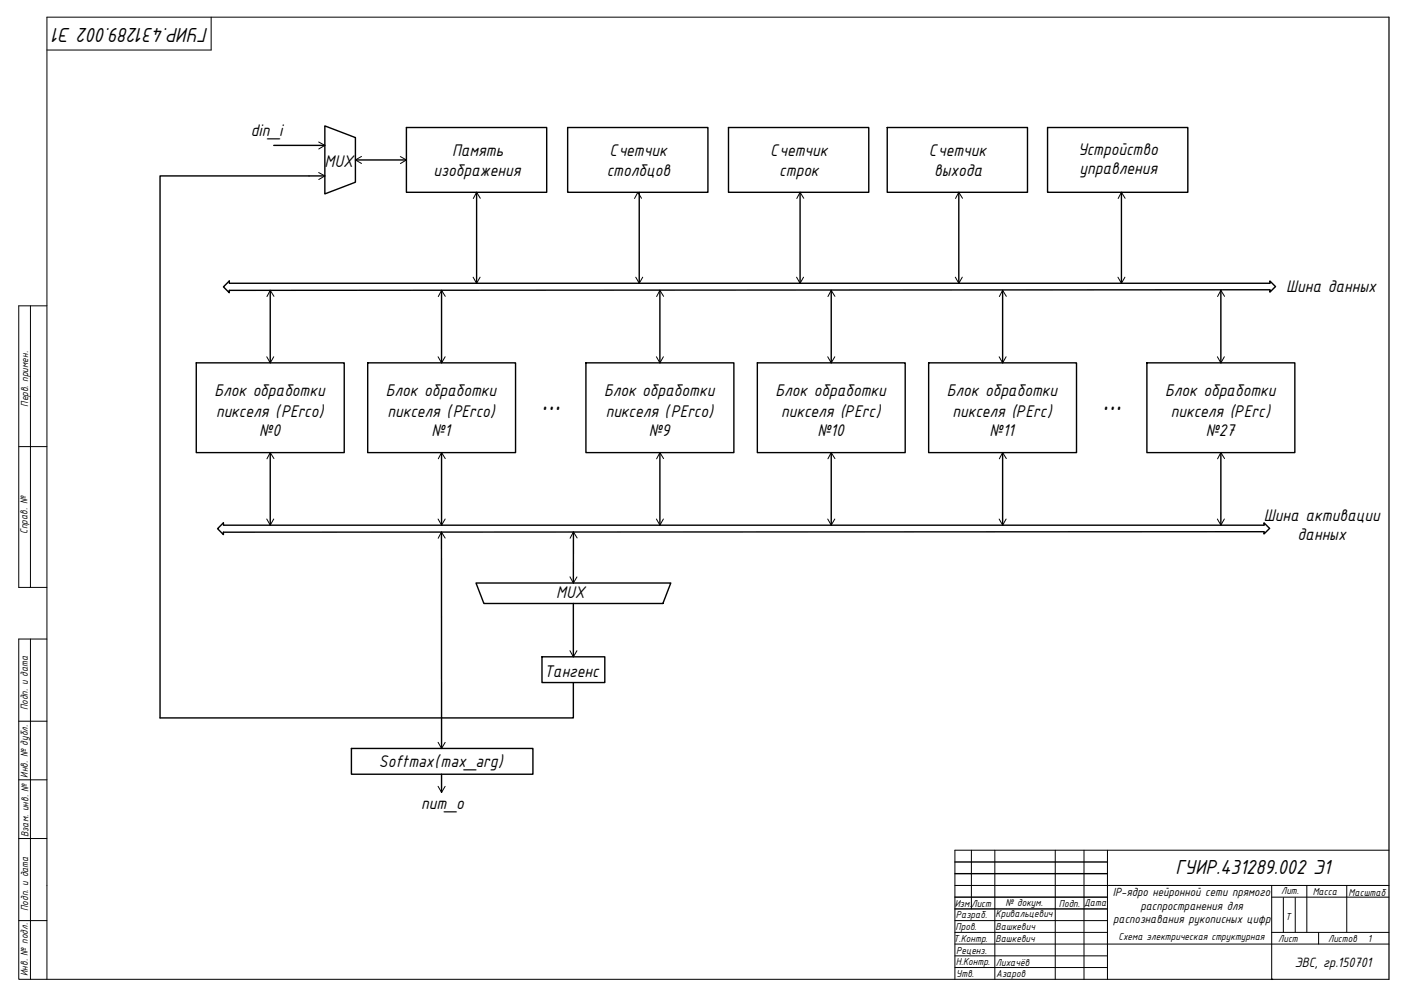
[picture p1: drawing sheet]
<svg xmlns="http://www.w3.org/2000/svg" width="594mm" height="420mm" viewBox="0 0 594 420" stroke-linecap="round" stroke-linejoin="round" font-family="sans-serif">
<g fill="none" stroke="#000" stroke-width=".42">
<path d="M89.5 7.3v13.9h-69.6M589 7.3h-569.1v407.9M12.9 129.7v119.3M19.9 129.7h-11.9v119.3h11.9M8 189.4h11.9M12.9 270.9v144.3M19.9 270.9h-11.9v144.3h581M8 305.8h11.9M8 330.6h11.9M8 355.5h11.9M404.9 375.4h184.1M411.9 360.5v24.9"/>
<path d="M421.9 360.5v54.7M447.5 360.5v54.7M459.7 360.5v54.7M469.6 360.5v54.7M539.2 375.4v39.8M554.1 375.4v19.9M571.1 375.4v19.9M589 360.5h-184.1v54.7M8 390.3h11.9M539.2 380.4h49.8M539.2 395.3h49.8M559.1 395.3v5"/>
<path d="M469.6 400.3h119.4"/>
</g>
<path d="M589 7.3v407.9" fill="none" stroke="#000" stroke-width=".51"/>
<path d="M404.9 395.3h64.7M404.9 390.3h64.7M544.2 380.6v14.7M549.2 380.6v14.7M404.9 400.3h64.7M404.9 410.2h64.7M404.9 405.3h64.7" fill="none" stroke="#000" stroke-width=".42"/>
<!-- layer: 0 -->
<circle cx="539.2" cy="415.2" r=".3" fill="#000"/>
<g fill="none" stroke="#000" stroke-width=".59">
<path d="M137.8 53.4l12.9 4.9v19l-12.9 4.9zM172.3 54.1h59.5v27.4h-59.5zM240.7 54.1h59.5v27.4h-59.5zM308.9 54.1h59.5v27.4h-59.5zM376.2 54.1h59.5v27.4h-59.5zM444.2 54.1h59.5v27.4h-59.5zM116.1 61.6h21.7M137.8 74.6h-69.9v229.8h175.2v-15M150.7 67.8h21.6M202.1 81.5v38.6M271.1 81.5v38.6M339.3 81.5v38.6"/>
<path d="M406.6 81.5v38.6M475.5 81.5v38.6M97.2 119.1v1h441.3v-1l2.4 2.4-2.4 2.4v-1l-441.3 .2v1l-2.5-2.5zM114.6 123.1v30.7M187.2 123.1v30.7M279.8 123.1v30.7M352.5 123.1v30.7M425.2 123.1v30.7M517.7 123.1v30.7M83.2 153.8h62.8v38.1h-62.8zM155.9 153.8h62.7v38.1h-62.7zM248.5 153.8h62.7v38.1h-62.7z"/>
<path d="M321.1 153.8h62.7v38.1h-62.7zM393.8 153.8h62.7v38.1h-62.7zM486.3 153.8h62.8v38.1h-62.8zM114.6 191.9v30.7M187.2 191.9v30.7M279.8 191.9v30.7M352.5 191.9v30.7M425.2 191.9v30.7M517.7 191.9v30.7M94.7 221.7v1h441.3v-1l2.4 2.3-2.4 2.4v-1l-441.3 .2v1.1l-2.5-2.5zM187.2 225.6v91.7M243.2 225.6l-.1 21.6"/>
<path d="M201.8 247.2h82.6l-3.3 8.7h-75.9zM243.1 255.9v22.6M229.8 278.5h26.7v10.9h-26.7zM149 317.3h77v11h-77zM187.2 328.3v7.7M404.9 370.4h64.7M404.9 365.5h64.7M404.9 385.4h64.7M404.9 380.4h64.7"/>
</g>
<g fill="none" stroke="#000" stroke-width=".42">
<path d="M135.1 60.2l2.7 1.4-2.6 1.6M135.1 73.2l2.7 1.4-2.6 1.5M153.3 66.3l-2.6 1.5 2.6 1.5M169.8 66.4l2.5 1.4-2.5 1.5M203.7 84.1l-1.6-2.6-1.4 2.7M272 84.1l-1.5-2.6-1.4 2.7M340.8 84.1l-1.5-2.6-1.4 2.7M408.1 84.1l-1.5-2.6-1.4 2.7M477.1 84.1l-1.6-2.6-1.4 2.7M200.6 117.5l1.5 2.6 1.5-2.6M269.6 117.5l1.5 2.6 1.4-2.6M337.8 117.5l1.5 2.6 1.4-2.6"/>
<path d="M405.1 117.5l1.5 2.6 1.5-2.6M474 117.5l1.5 2.6 1.5-2.6M116.2 125.6l-1.6-2.5-1.4 2.6M188.8 125.6l-1.6-2.5-1.4 2.6M281.4 125.6l-1.6-2.5-1.4 2.6M354 125.6l-1.5-2.5-1.4 2.6M426.7 125.6l-1.5-2.5-1.4 2.6M519.3 125.6l-1.6-2.5-1.4 2.6M113.1 151.3l1.5 2.5 1.5-2.5M185.8 151.3l1.4 2.5 1.6-2.5M278.3 151.3l1.5 2.5 1.5-2.5M351 151.3l1.5 2.5 1.5-2.5"/>
<path d="M423.7 151.3l1.5 2.5 1.4-2.5M516.2 151.3l1.5 2.5 1.5-2.5M116.2 194.4l-1.6-2.5-1.4 2.6M188.8 194.4l-1.6-2.5-1.4 2.6M281.4 194.4l-1.6-2.5-1.4 2.6M354 194.4l-1.5-2.5-1.4 2.6M426.7 194.4l-1.5-2.5-1.4 2.6M519.3 194.4l-1.6-2.5-1.4 2.6M113.1 220l1.5 2.6 1.5-2.6M185.8 220l1.4 2.6 1.6-2.6M188.8 228.1l-1.6-2.5-1.4 2.6M244.7 228.1l-1.5-2.5-1.5 2.6"/>
<path d="M278.3 220l1.5 2.6 1.5-2.6M351 220l1.5 2.6 1.5-2.6M423.7 220l1.5 2.6 1.4-2.6M516.2 220l1.5 2.6 1.5-2.6M241.7 244.6l1.4 2.6 1.5-2.6M241.7 275.9l1.4 2.6 1.5-2.6M185.8 314.7l1.4 2.6 1.6-2.6M185.8 333.4l1.4 2.6 1.6-2.6"/>
</g>
<g font-size="15.4">
<text x="229.6" y="173.9">...</text>
<text x="467.5" y="173.9">...</text>
</g>
<g font-size="9.3">
<text x="88.4" y="11.9" transform="rotate(-180 88.4 11.9)">ГУИР.431289.002 Э1</text>
<text x="498.4" y="370.6">ГУИР.431289.002 Э1</text>
</g>
<g font-size="7.7">
<text x="106.4" y="57.8">din_i</text>
<text x="457.1" y="65.6">Устройство</text>
<text x="137.7" y="70.6">MUX</text>
<text x="191.7" y="66.3">Память</text>
<text x="258.4" y="66.1">Cчетчик</text>
<text x="326.6" y="66.1">Cчетчик</text>
<text x="393.9" y="66.1">Cчетчик</text>
<text x="183.8" y="74.6">изображения</text>
<text x="257.3" y="74.4">столбцов</text>
<text x="330.5" y="74.4">строк</text>
<text x="396.1" y="74.4">выхода</text>
<text x="457.8" y="73.9">управления</text>
<text x="545.4" y="123.9">Шина данных</text>
<text x="90.9" y="167.9">Блок обработки</text>
<text x="163.6" y="167.9">Блок обработки</text>
<text x="256.2" y="167.9">Блок обработки</text>
<text x="328.8" y="167.9">Блок обработки</text>
<text x="401.5" y="167.9">Блок обработки</text>
<text x="494.1" y="167.9">Блок обработки</text>
<text x="91.6" y="176.7">пикселя (PErco)</text>
<text x="164.3" y="176.7">пикселя (PErco)</text>
<text x="256.8" y="176.7">пикселя (PErco)</text>
<text x="331.2" y="176.7">пикселя (РErc)</text>
<text x="403.9" y="176.7">пикселя (РErc)</text>
<text x="496.4" y="176.7">пикселя (РErc)</text>
<text x="109.9" y="185">№0</text>
<text x="182.9" y="185">№1</text>
<text x="275.1" y="185">№9</text>
<text x="346.7" y="185">№10</text>
<text x="419.7" y="185">№11</text>
<text x="511.3" y="185">№27</text>
<text x="536" y="220.9">Шина активации</text>
<text x="550.2" y="229.2">данных</text>
<text x="235.9" y="253.7">MUX</text>
<text x="230.8" y="287">Тангенс</text>
<text x="160.7" y="325.3">Softmax(max_arg)</text>
<text x="178.6" y="343">num_o</text>
</g>
<text font-size="6.2" x="549" y="409.9">ЭВС, гр.150701</text>
<g font-size="5.4">
<text x="471.8" y="379.9">IP-ядро нейронной сети прямого</text>
<text x="483.6" y="385.7">распространения для</text>
<text x="472.1" y="391.5">распознавания рукописных цифр</text>
</g>
<g font-size="4.6">
<text x="11.9" y="172.4" transform="rotate(-90 11.9 172.4)">Перв. примен.</text>
<text x="11.7" y="226.3" transform="rotate(-90 11.7 226.3)">Справ. №</text>
<text x="11.8" y="301.2" transform="rotate(-90 11.8 301.2)">Подп. и дата</text>
<text x="11.8" y="329.7" transform="rotate(-90 11.8 329.7)">Инв. № дубл.</text>
<text x="12.1" y="354.9" transform="rotate(-90 12.1 354.9)">Взам. инв. №</text>
<text x="543.3" y="379.2">Лит.</text>
<text x="556.6" y="379.6">Масса</text>
<text x="571.9" y="379.7">Масштаб</text>
<text x="12" y="386.2" transform="rotate(-90 12 386.2)">Подп. и дата</text>
<text x="404.8" y="384.5">Изм.</text>
<text x="405.3" y="389.1">Разраб.</text>
<text x="411.9" y="384.6">Лист</text>
<text x="422.1" y="388.9">Кривальцевич</text>
<text x="426.3" y="384.2">№ докум.</text>
<text x="449" y="384.3">Подп.</text>
<text x="459.7" y="384.2">Дата</text>
<text x="545.1" y="389.8">Т</text>
<text x="405.2" y="394.1">Пров.</text>
<text x="422.2" y="394.5">Вашкевич</text>
<text x="404.3" y="399.4">Т.Контр.</text>
<text x="422.1" y="399.5">Вашкевич</text>
<text x="474.3" y="398.4">Схема электрическая структурная</text>
<text x="542" y="399.4">Лист</text>
<text x="563.2" y="399.4">Листов</text>
<text x="580.1" y="399.4">1</text>
<text x="405.5" y="404.4">Реценз.</text>
<text x="11.8" y="413.7" transform="rotate(-90 11.8 413.7)">Инв. № подл.</text>
<text x="405.3" y="409">Н.Контр.</text>
<text x="422.3" y="409.6">Лихачёв</text>
<text x="405.5" y="414.3">Утв.</text>
<text x="422.4" y="414.1">Азаров</text>
</g>
</svg>
